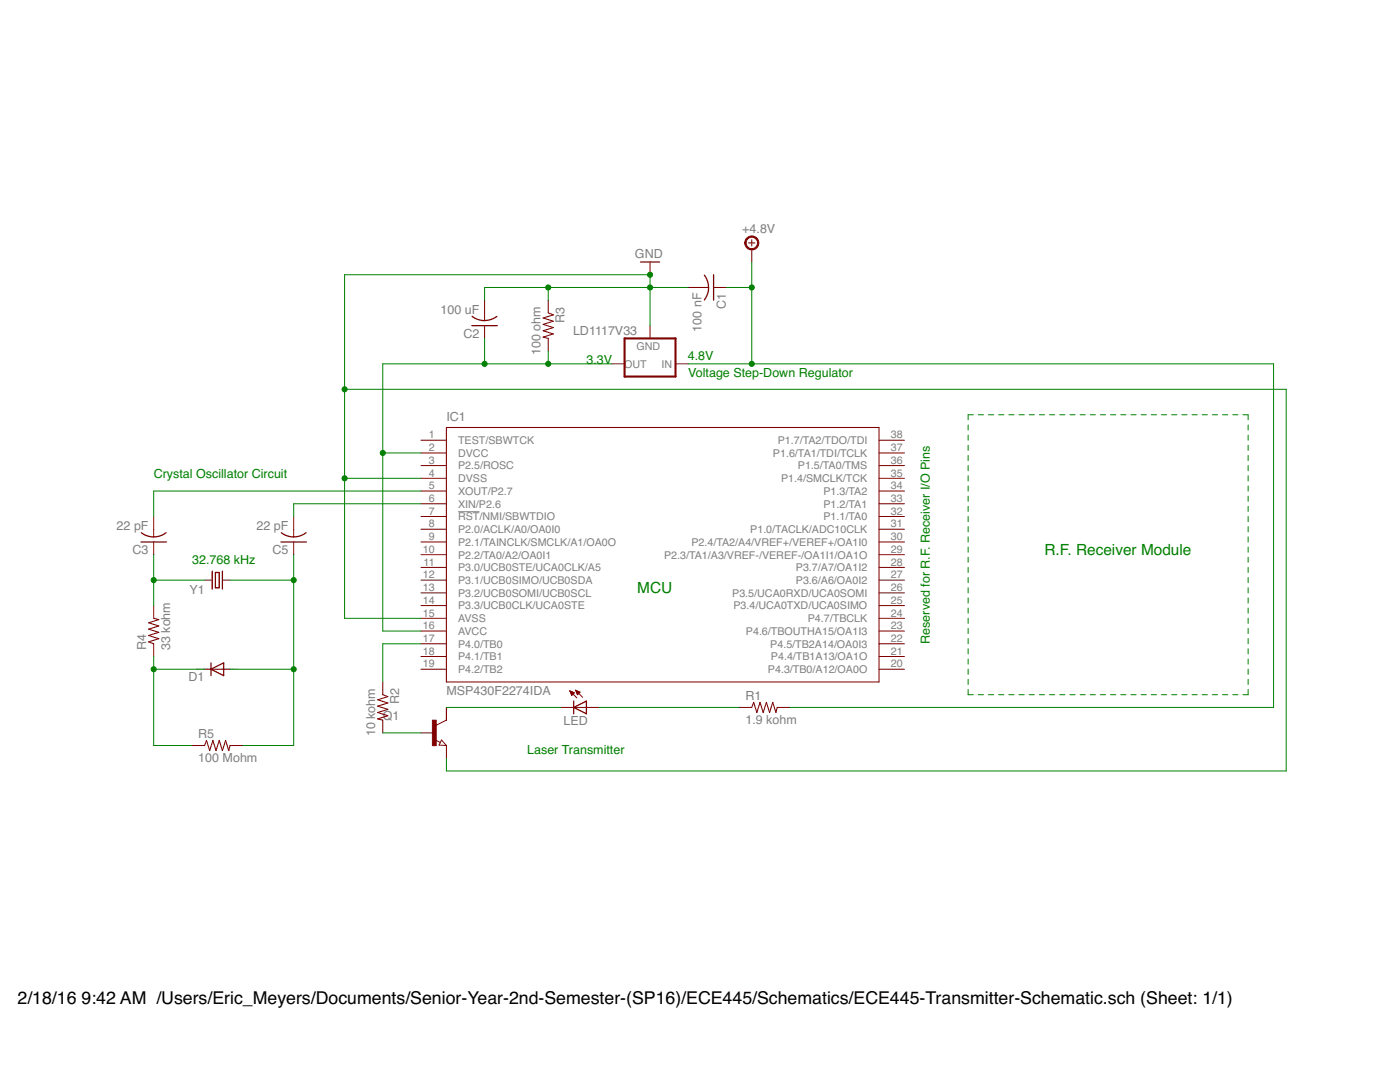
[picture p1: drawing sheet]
<svg xmlns="http://www.w3.org/2000/svg" width="279mm" height="216mm" viewBox="0 0 279 216" stroke-linecap="round" stroke-linejoin="round" font-family="sans-serif">
<path d="M91.4 102.1h4.3" fill="none" stroke="#808080" stroke-width=".2"/>
<path d="M109.4 62.4l1 .4-2 .7 2 .6-2 .6 2 .7-2 .6 2 .6-2 .7 1 .2M89.1 85.3h86.3v50.8h-86.3zM30.7 123.4l1 .2-2 .7 2 .6-2 .6 2 .7-2 .6 2 .6-2 .7 1 .4M76.4 138.6l1 .4-2 .6 2 .7-2 .6 2 .6-2 .7 2 .6-2 .6 1 .3M40.8 148.8l.4-1.1 .6 2.1 .7-2.1 .6 2.1 .7-2.1 .6 2.1 .6-2.1 .7 2.1 .2-1M150 141.2l.4-1.1 .6 2.1 .7-2.1 .6 2.1 .7-2.1 .6 2.1 .6-2.1 .7 2.1 .2-1" fill="none" stroke="#800000" stroke-width=".21"/>
<g fill="none" stroke="#800000" stroke-width=".2">
<path d="M96.7 59.9v4.1M109.4 59.9v2.5M129.7 52.3v2.5M137.4 57.4h4M142.4 57.4h2.5M149.4 48.5h1.3M150 47.8v1.3M150 49.7v2.6M96.7 65v2.5M109.4 67.5v2.6M122.1 72.6h2.6M129.7 65v2.5"/>
<path d="M134.8 72.6h2.6M84 87.8h5.1M84 90.4h5.1M84 92.9h5.1M84 95.4h5.1M84 98h5.1M175.4 87.8h5.1M175.4 90.4h5.1M175.4 92.9h5.1M175.4 95.4h5.1M175.4 98h5.1M30.7 103.1v4"/>
<path d="M30.7 108.1v2.6M40.8 115.8h1.6M44.4 115.8h1.5M58.6 103.1v4M58.6 108.1v2.6M84 100.5h5.1M84 103.1h5.1M84 105.6h5.1M84 108.1h5.1M84 110.7h5.1M84 113.2h5.1M84 115.8h5.1"/>
<path d="M84 118.3h5.1M175.4 100.5h5.1M175.4 103.1h5.1M175.4 105.6h5.1M175.4 108.1h5.1M175.4 110.7h5.1M175.4 113.2h5.1M175.4 115.8h5.1M175.4 118.3h5.1M30.7 120.8v2.6M30.7 128.5v2.5M40.8 133.5h5.1"/>
<path d="M76.4 136.1v2.5M84 120.8h5.1M84 123.4h5.1M84 125.9h5.1M84 128.5h5.1M84 131h5.1M84 133.5h5.1M113.7 137.9l1.4 1.4M113.7 137.9h.1M113.7 137.9l.9 .3-.5 .5zM113.8 138h.2M113.8 138.1h.5"/>
<path d="M113.9 138.2h.7M113.9 138.3h.6M114 138.5h.4M114 138.6h.3M114.1 138.7h.1M114.9 137.7l1.4 1.4M114.9 137.7l.9 .4M114.9 137.7l.4 .9M114.9 137.7h.1M114.9 137.9h.3M115 138h.5M115 138.1h.7"/>
<path d="M115.1 138.2h.5M115.1 138.3h.4M115.2 138.5h.2M115.2 138.6h.1M115.8 138.1l-.5 .5M175.4 120.8h5.1M175.4 123.4h5.1M175.4 125.9h5.1M175.4 128.5h5.1M175.4 131h5.1M175.4 133.5h5.1M38.3 148.8h2.5"/>
<path d="M45.9 148.8h2.6M76.4 143.7v2.5M84 146.2h2.6M86.7 147.6l1.2 .6M88.1 147.7l1 1.1-1.5-.1zM89.1 141.2v2.5l-2 1M89.1 148.8v2.5M112 141.2h7.6M147.5 141.2h2.5M155.1 141.2h2.5"/>
</g>
<g fill="none" stroke="#800000" stroke-width=".25">
<path d="M127.8 52.3h3.8M140.6 54.9a4 4 0 0 1 0 5M142.4 54.8v5.1M94.2 65h5.1M94.2 63.1a4 4 0 0 0 5 0M28.1 108.1h5.1M28.2 106.3l.9 .5 1.6 .3M33.1 106.3l-.9 .5-1.5 .3M42.4 114v3.5M43 114.2h.8v3.1h-.8zM44.4 114v3.5M56.1 108.1h5.1"/>
<path d="M56.1 106.3l.9 .5 1.6 .3M61.1 106.3l-1.4 .7-1.1 .1M42.1 133.5l2.5-1.2v2.5zM42.1 132.3v2.5M114.5 139.9v2.5M114.5 141.2l2.5-1.3v2.5z"/>
</g>
<path d="M86.3 143.7h.8v5.1h-.8z" fill="#800000" stroke="#800000" stroke-width=".2"/>
<path d="M124.7 67.5h10.1v7.6h-10.1z" fill="none" stroke="#800000" stroke-width=".42"/>
<path d="M149 47.5a1.4 1.4 0 0 1 2.2 .3 1.4 1.4 0 0 1-.8 2 1.4 1.4 0 0 1-1.8-1.3h.3a1.15 1.15 0 0 1 1.6-1.1 1.15 1.15 0 0 1 .3 1.9 1.15 1.15 0 0 1-1.9-.5v-.3h-.3z" fill-rule="evenodd" fill="#800000" stroke="#800000" stroke-width=".2"/>
<g fill="none" stroke="#008000" stroke-width=".2">
<path d="M109.4 57.4v2.5M137.4 57.4h-40.7v2.5M144.9 57.4h5.1M150 52.3v20.3M68.8 77.7h187.9v76.1h-167.6v-2.5M96.7 67.5v5.1M109.4 70.1v2.5M122.1 72.6h-45.7v53.3h7.6M129.7 65v-10.2h-60.9v68.6h15.2M137.4 72.6h116.8v68.6h-96.6M68.8 95.4h15.2M76.4 90.4h7.6"/>
<path d="M84 98h-53.3v5.1M193.2 84.8v1M193.2 86.8v1M193.2 88.8v1.1M193.2 90.9v1M193.2 92.9v1M193.2 94.9v1.1M193.2 97v1M193.2 99v1M194.2 82.8h-1v1M195.2 82.8h1.1M197.3 82.8h1"/>
<path d="M199.3 82.8h1M201.3 82.8h1.1M203.4 82.8h1M205.4 82.8h1M207.4 82.8h1M209.5 82.8h1M211.5 82.8h1M213.5 82.8h1M215.6 82.8h1M217.6 82.8h1M219.6 82.8h1M221.6 82.8h1.1"/>
<path d="M223.7 82.8h1M225.7 82.8h1M227.7 82.8h1.1M229.8 82.8h1M231.8 82.8h1M233.8 82.8h1.1M235.9 82.8h1M237.9 82.8h1M239.9 82.8h1.1M242 82.8h1M244 82.8h1M246 82.8h1.1"/>
<path d="M248.1 82.8h1v1M249.1 84.8v1M249.1 86.8v1M249.1 88.8v1.1M249.1 90.9v1M249.1 92.9v1M249.1 94.9v1.1M249.1 97v1M249.1 99v1M30.7 110.7v10.1M30.7 115.8h10.1M45.9 115.8h12.7"/>
<path d="M58.6 110.7v38.1h-10.1M84 100.5h-25.4v2.6M193.2 101v1.1M193.2 103.1v1M193.2 105.1v1M193.2 107.1v1.1M193.2 109.2v1M193.2 111.2v1M193.2 113.2v1M193.2 115.3v1M193.2 117.3v1M193.2 119.3v1"/>
<path d="M249.1 101v1.1M249.1 103.1v1M249.1 105.1v1M249.1 107.1v1.1M249.1 109.2v1M249.1 111.2v1M249.1 113.2v1M249.1 115.3v1M249.1 117.3v1M249.1 119.3v1M30.7 131v17.8h7.6M30.7 133.5h10.1"/>
<path d="M45.9 133.5h12.7M84 128.5h-7.6v7.6M193.2 121.3v1.1M193.2 123.4v1M193.2 125.4v1M193.2 127.4v1.1M193.2 129.5v1M193.2 131.5v1M193.2 133.5v1.1M193.2 135.6v1M193.2 137.6v1h1M195.2 138.6h1.1"/>
<path d="M197.3 138.6h1M199.3 138.6h1M201.3 138.6h1.1M203.4 138.6h1M205.4 138.6h1M207.4 138.6h1M209.5 138.6h1M211.5 138.6h1M213.5 138.6h1M215.6 138.6h1M217.6 138.6h1M219.6 138.6h1"/>
<path d="M221.6 138.6h1.1M223.7 138.6h1M225.7 138.6h1M227.7 138.6h1.1M229.8 138.6h1M231.8 138.6h1M233.8 138.6h1.1M235.9 138.6h1M237.9 138.6h1M239.9 138.6h1.1M242 138.6h1M244 138.6h1"/>
<path d="M246 138.6h1.1M249.1 121.3v1.1M249.1 123.4v1M249.1 125.4v1M249.1 127.4v1.1M249.1 129.5v1M249.1 131.5v1M249.1 133.5v1.1M249.1 135.6v1M249.1 137.6v1h-1M76.4 146.2h7.6M89.1 141.2h22.9"/>
<path d="M119.6 141.2h27.9"/>
</g>
<g fill="#008000" stroke="#008000" stroke-width=".2">
<circle cx="129.7" cy="57.4" r=".51"/>
<circle cx="109.4" cy="57.4" r=".51"/>
<circle cx="129.7" cy="54.8" r=".51"/>
<circle cx="68.8" cy="95.4" r=".51"/>
<circle cx="68.8" cy="77.7" r=".51"/>
<circle cx="30.7" cy="115.8" r=".51"/>
<circle cx="30.7" cy="133.5" r=".51"/>
<circle cx="150" cy="57.4" r=".51"/>
<circle cx="150" cy="72.6" r=".51"/>
<circle cx="58.6" cy="115.8" r=".51"/>
<circle cx="58.6" cy="133.5" r=".51"/>
<circle cx="109.4" cy="72.6" r=".51"/>
<circle cx="96.7" cy="72.6" r=".51"/>
<circle cx="76.4" cy="90.4" r=".51"/>
</g>
<g font-size="3.5">
<text x="3.5" y="200.4">2/18/16</text>
<text x="16.3" y="200.4">9:42 AM /Users/Eric_Meyers/Documents/Senior-Year-2nd-Semester-(SP16)/ECE445/Schematics/ECE445-Transmitter-Schematic.sch (Sheet: 1/1)</text>
</g>
<g font-size="3.1" fill="#008000">
<text x="208.4" y="110.7">R.F. Receiver Module</text>
<text x="127.2" y="118.3">MCU</text>
</g>
<g font-size="2.5" fill="#808080">
<text x="148.1" y="46.6">+4.8V</text>
<text x="126.7" y="51.5">GND</text>
<text x="87.9" y="62.6">100 uF</text>
<text x="112.7" y="64.4" transform="rotate(-90 112.7 64.4)">R3</text>
<text x="144.8" y="61.6" transform="rotate(-90 144.8 61.6)">C1</text>
<text x="92.5" y="67.4">C2</text>
<text x="107.9" y="70.9" transform="rotate(-90 107.9 70.9)">100 ohm</text>
<text x="114.4" y="66.8">LD1117V33</text>
<text x="140" y="66.1" transform="rotate(-90 140 66.1)">100 nF</text>
<text x="89.1" y="84">IC1</text>
<text x="23.3" y="105.7">22 pF</text>
<text x="51.2" y="105.7">22 pF</text>
<text x="26.5" y="110.6">C3</text>
<text x="54.4" y="110.6">C5</text>
<text x="37.8" y="118.6">Y1</text>
<text x="29.2" y="129.7" transform="rotate(-90 29.2 129.7)">R4</text>
<text x="34" y="129.7" transform="rotate(-90 34 129.7)">33 kohm</text>
<text x="37.6" y="135.8">D1</text>
<text x="76.4" y="143.7">Q1</text>
<text x="79.7" y="140.5" transform="rotate(-90 79.7 140.5)">R2</text>
<text x="89.1" y="138.6">MSP430F2274IDA</text>
<text x="148.8" y="139.7">R1</text>
<text x="39.6" y="147.3">R5</text>
<text x="74.9" y="146.9" transform="rotate(-90 74.9 146.9)">10 kohm</text>
<text x="112.5" y="144.7">LED</text>
<text x="148.8" y="144.5">1.9 kohm</text>
<text x="39.6" y="152.1">100 Mohm</text>
</g>
<g font-size="2.5" fill="#008000">
<text x="137.3" y="71.8">4.8V</text>
<text x="117" y="72.6">3.3V</text>
<text x="137.3" y="75.1">Voltage Step-Down Regulator</text>
<text x="30.7" y="95.4">Crystal Oscillator Circuit</text>
<text x="38.4" y="112.5">32.768 kHz</text>
<text x="185.6" y="128.5" transform="rotate(-90 185.6 128.5)">Reserved for R.F. Receiver I/O Pins</text>
<text x="105.2" y="150.5">Laser Transmitter</text>
</g>
<g font-size="2.1" fill="#808080">
<text x="127" y="69.8">GND</text>
<text x="124.6" y="73.5">OUT</text>
<text x="132" y="73.5">IN</text>
<text x="85.6" y="87.5">1</text>
<text x="91.4" y="88.6">TEST/SBWTCK</text>
<text x="155.2" y="88.6">P1.7/TA2/TDO/TDI</text>
<text x="177.8" y="87.5">38</text>
<text x="85.6" y="90">2</text>
<text x="85.6" y="92.6">3</text>
<text x="85.6" y="95.1">4</text>
<text x="91.4" y="91.1">DVCC</text>
<text x="91.4" y="93.7">P2.5/ROSC</text>
<text x="154.3" y="91.1">P1.6/TA1/TDI/TCLK</text>
<text x="159.2" y="93.7">P1.5/TA0/TMS</text>
<text x="177.8" y="95.1">35</text>
<text x="177.8" y="92.6">36</text>
<text x="177.8" y="90">37</text>
<text x="85.6" y="97.6">5</text>
<text x="85.6" y="100.2">6</text>
<text x="91.4" y="96.2">DVSS</text>
<text x="91.4" y="98.7">XOUT/P2.7</text>
<text x="91.4" y="101.3">XIN/P2.6</text>
<text x="155.9" y="96.2">P1.4/SMCLK/TCK</text>
<text x="164.3" y="101.3">P1.2/TA1</text>
<text x="164.3" y="98.8">P1.3/TA2</text>
<text x="177.8" y="100.2">33</text>
<text x="177.8" y="97.6">34</text>
<text x="85.6" y="102.7">7</text>
<text x="85.6" y="105.2">8</text>
<text x="85.6" y="107.8">9</text>
<text x="91.4" y="103.8">RST/NMI/SBWTDIO</text>
<text x="91.4" y="106.4">P2.0/ACLK/A0/OA0I0</text>
<text x="149.7" y="106.4">P1.0/TACLK/ADC10CLK</text>
<text x="164.3" y="103.8">P1.1/TA0</text>
<text x="177.8" y="107.8">30</text>
<text x="177.8" y="105.2">31</text>
<text x="177.8" y="102.7">32</text>
<text x="84.4" y="110.3">10</text>
<text x="84.5" y="112.9">11</text>
<text x="91.4" y="108.9">P2.1/TAINCLK/SMCLK/A1/OA0O</text>
<text x="91.4" y="111.4">P2.2/TA0/A2/OA0I1</text>
<text x="91.4" y="114">P3.0/UCB0STE/UCA0CLK/A5</text>
<text x="132.5" y="111.4">P2.3/TA1/A3/VREF-/VEREF-/OA1I1/OA1O</text>
<text x="138" y="108.9">P2.4/TA2/A4/VREF+/VEREF+/OA1I0</text>
<text x="158.8" y="114">P3.7/A7/OA1I2</text>
<text x="177.8" y="112.9">28</text>
<text x="177.8" y="110.3">29</text>
<text x="84.4" y="115.4">12</text>
<text x="84.4" y="117.9">13</text>
<text x="91.4" y="116.5">P3.1/UCB0SIMO/UCB0SDA</text>
<text x="91.4" y="119.1">P3.2/UCB0SOMI/UCB0SCL</text>
<text x="146.1" y="119.1">P3.5/UCA0RXD/UCA0SOMI</text>
<text x="158.8" y="116.5">P3.6/A6/OA0I2</text>
<text x="177.8" y="117.9">26</text>
<text x="177.8" y="115.4">27</text>
<text x="84.4" y="120.5">14</text>
<text x="84.4" y="123">15</text>
<text x="84.4" y="125.6">16</text>
<text x="91.4" y="121.6">P3.3/UCB0CLK/UCA0STE</text>
<text x="91.4" y="124.1">AVSS</text>
<text x="146.4" y="121.6">P3.4/UCA0TXD/UCA0SIMO</text>
<text x="161.2" y="124.1">P4.7/TBCLK</text>
<text x="177.8" y="125.6">23</text>
<text x="177.8" y="123">24</text>
<text x="177.8" y="120.5">25</text>
<text x="84.4" y="128.1">17</text>
<text x="84.4" y="130.6">18</text>
<text x="91.4" y="126.7">AVCC</text>
<text x="91.4" y="129.2">P4.0/TB0</text>
<text x="91.4" y="131.8">P4.1/TB1</text>
<text x="148.9" y="126.7">P4.6/TBOUTHA15/OA1I3</text>
<text x="153.7" y="129.2">P4.5/TB2A14/OA0I3</text>
<text x="153.9" y="131.8">P4.4/TB1A13/OA1O</text>
<text x="177.8" y="130.6">21</text>
<text x="177.8" y="128.1">22</text>
<text x="84.4" y="133.2">19</text>
<text x="91.4" y="134.3">P4.2/TB2</text>
<text x="153.3" y="134.3">P4.3/TB0/A12/OA0O</text>
<text x="177.8" y="133.2">20</text>
</g>
<g font-size=".6" fill="#808080">
<text x="39.1" y="133.7">SpiceOrder 2</text>
<text x="44.2" y="133.7">SpiceOrder 1</text>
</g>
</svg>
